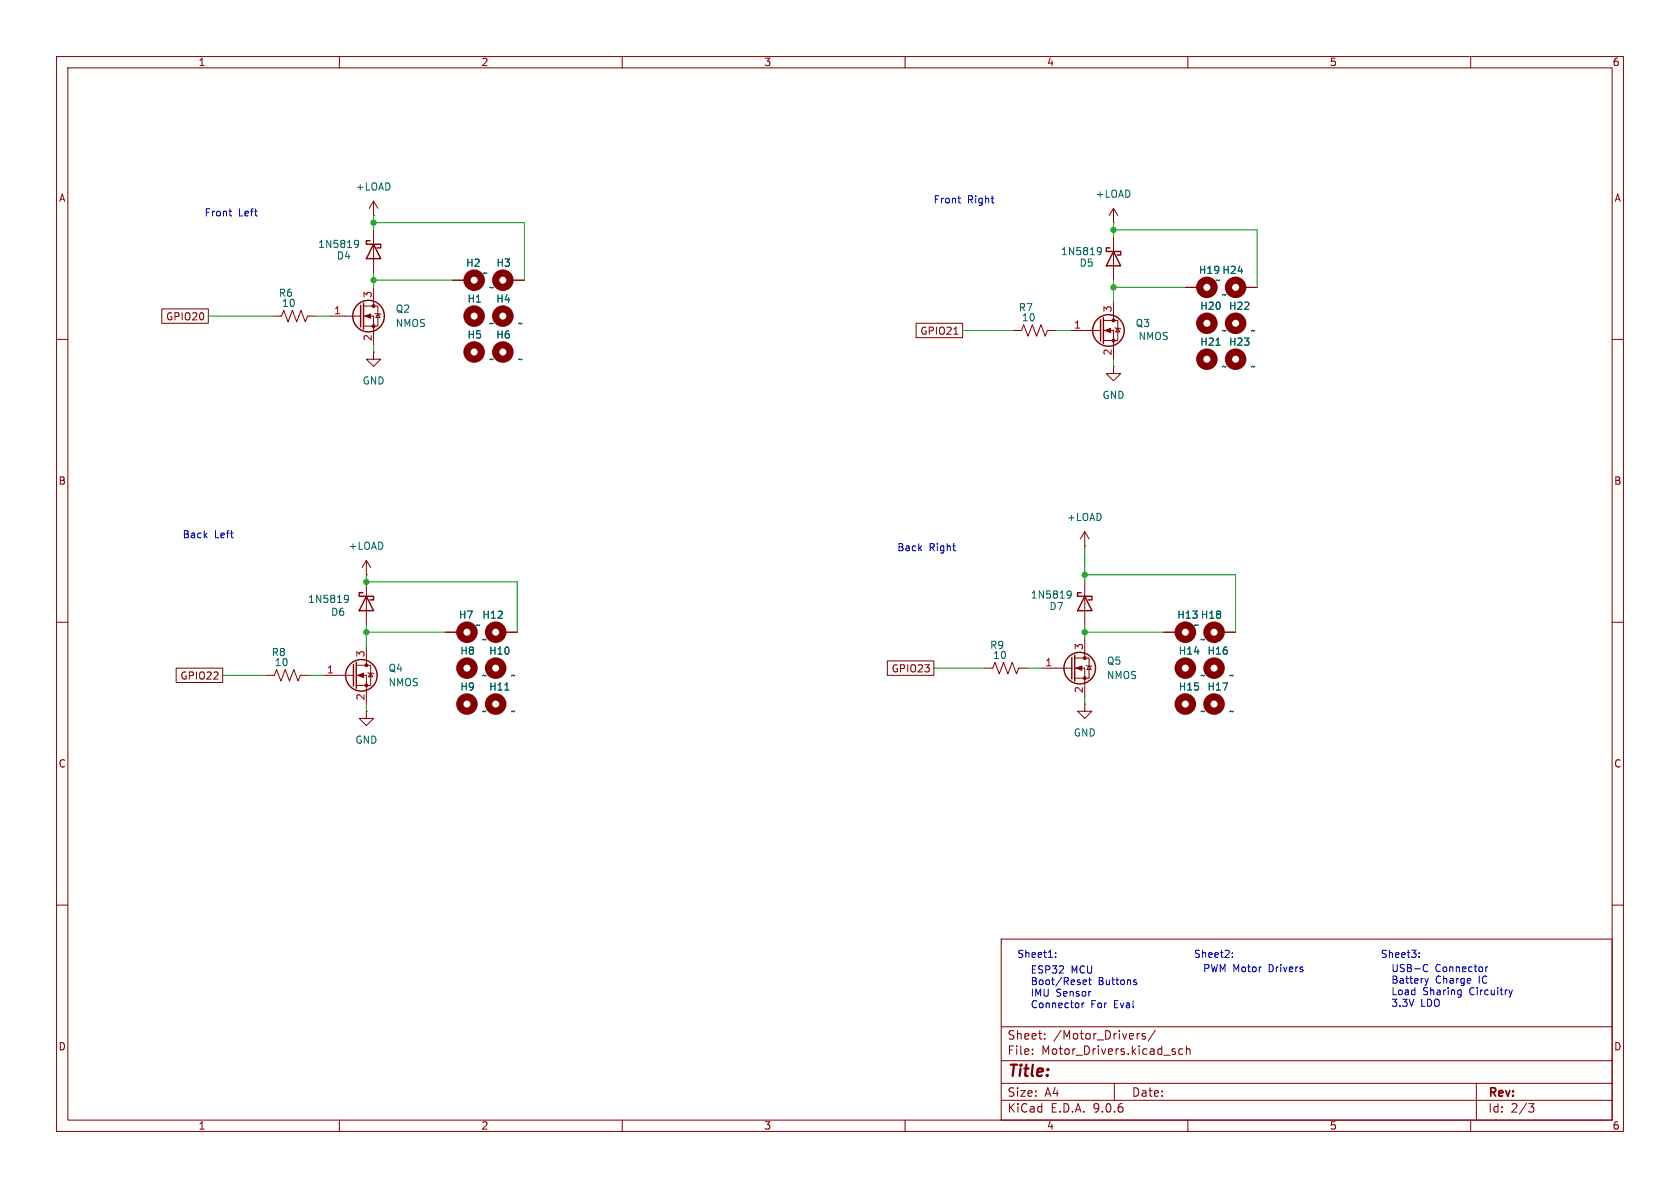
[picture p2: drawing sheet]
<svg xmlns="http://www.w3.org/2000/svg" width="297mm" height="210mm" viewBox="0 0 297 210" stroke-linecap="round" stroke-linejoin="round" font-family="sans-serif">
<g fill="none" stroke="#840000" stroke-width=".18">
<path d="M10 10h277v190h-277zM12 12h273v186h-273zM60 10v2M110 10v2M160 10v2M210 10v2M260 10v2M66 38.1h.1M66 35.6v2.5M66 35.6l-.7 1.2M66 35.6l.8 1.2M196.8 39.4h.1"/>
<path d="M196.8 36.8v2.6M196.8 36.8l-.7 1.3M196.8 36.8l.8 1.3M28.6 54.6h8.2v2.6h-8.2zM48.3 55.9h1.5l.4-1 .7 2 .8-2 .8 2 .7-2 .8 2 .4-1h1.5M58.4 55.9h5.4M64.3 54.1h2.5v3.6h-2.5M64.3 55.9h1.7v5.1M66 40.6v7.7M66 50.8v3.3M66.3 55.4l.1 .1h.8l.1 .1M66.8 55.5l.4 .6h-.8z"/>
<path d="M80 49.5h2.5M90.2 49.5h2.5M162 57.1h8.2v2.6h-8.2zM168.6 59.1h.8M179.1 58.4h1.5l.4-1 .7 2 .8-2 .8 2 .7-2 .8 2 .4-1h1.5M189.2 58.4h5.4M195.1 56.6h2.5v3.6h-2.5M195.1 58.4h1.7v5.1M196.8 41.9v7.6M196.8 53.3v3.3M197.1 57.9l.1 .1h.8l.1 .2M197.6 58l.4 .7h-.8z"/>
<path d="M209.5 50.8h2.6M219.7 50.8h2.5M10 60h2M66 62.2v1.3h1.3l-1.3 1.3-1.2-1.3h1.2M66 62.2h.1M196.8 64.8v1.2h1.3l-1.3 1.3-1.2-1.3h1.2M196.8 64.8h.1M285 60h2M64.8 99.1v2.5M64.8 99.1l-.8 1.2M64.8 99.1l.7 1.2M191.8 96.5h.1"/>
<path d="M191.8 94v2.5M191.8 94l-.8 1.3M191.8 94l.7 1.3M10 110h2M31.1 118.1h8.3v2.6h-8.3zM47 119.4h1.5l.4-1 .8 2 .7-2 .8 2 .7-2 .8 2 .4-1h1.5M57.1 119.4h5.4M63 117.6h2.5v3.6h-2.5M63 119.4h1.8v5.1M64.8 101.6h.1M64.8 102.9v7.6M64.8 114.3v3.3"/>
<path d="M65 118.9l.2 .1h.7l.1 .1M65.5 119l.4 .6h-.7zM78.7 111.8h2.6M88.9 111.8h2.5M156.9 116.8h8.2v2.6h-8.2zM174 118.1h1.5l.4-1 .8 2 .7-2 .8 2 .7-2 .8 2 .4-1h1.5M184.1 118.1h5.4M190 116.3h2.5v3.6h-2.5M190 118.1h1.8v5.1M191.8 102.9v7.6M191.8 113v3.3M192 117.6l.2 .1h.7l.1 .2"/>
<path d="M192.5 117.7l.4 .7h-.7zM205.7 111.8h2.6M215.9 111.8h2.5M285 110h2M64.8 125.7v1.3h1.2l-1.2 1.3-1.3-1.3h1.3M64.8 125.7h.1M191.8 124.5v1.2h1.2l-1.2 1.3-1.3-1.3h1.3M191.8 124.5h.1M10 160h2M177 166h108v32h-108zM285 160h2M60 198v2"/>
<path d="M110 198v2M160 198v2M177 194.5h108M177 191.5h108M177 187.5h108M177 181.5h108M182.5 186.3v.1M182.5 185.5v.1M184.7 183.6v.1M184.7 182.8v.1M197 191.5v3M201.5 182.7l-.3 .1"/>
<path d="M202.5 182.8l-.4-.1-.2 .2 .1 .2 .5 .2v.3h-.6M204.2 182.1l-1.2 2M207.6 185.9l.2 .2-.2 .3M207.6 185.4l.1 .1M209.1 185.5l-.4-.1-.3 .3v.4l.1 .2h.6M209.7 185.5l.3-.1 .3 .1 .1 .9M209.7 184.9v1.5M210 198v2M260 198v2M261 191.5v6.5M270.2 195.1h1l-.5 .6 .4 .1 .1 .5-.3 .3h-.4"/>
</g>
<g fill="none" stroke="#840000" stroke-width="1.3">
<circle cx="83.8" cy="55.9" r="1.27"/>
<circle cx="83.8" cy="49.5" r="1.27"/>
<circle cx="88.9" cy="55.9" r="1.27"/>
<circle cx="88.9" cy="49.5" r="1.27"/>
<circle cx="213.4" cy="50.8" r="1.27"/>
<circle cx="213.4" cy="57.1" r="1.27"/>
<circle cx="218.4" cy="50.8" r="1.27"/>
<circle cx="218.4" cy="57.1" r="1.27"/>
<circle cx="83.8" cy="62.2" r="1.27"/>
<circle cx="88.9" cy="62.2" r="1.27"/>
<circle cx="213.4" cy="63.5" r="1.27"/>
<circle cx="218.4" cy="63.5" r="1.27"/>
<circle cx="82.5" cy="118.1" r="1.27"/>
<circle cx="82.5" cy="111.8" r="1.27"/>
<circle cx="87.6" cy="118.1" r="1.27"/>
<circle cx="87.6" cy="111.8" r="1.27"/>
<circle cx="209.5" cy="118.1" r="1.27"/>
<circle cx="209.5" cy="111.8" r="1.27"/>
<circle cx="214.6" cy="118.1" r="1.27"/>
<circle cx="214.6" cy="111.8" r="1.27"/>
<circle cx="82.5" cy="124.5" r="1.27"/>
<circle cx="87.6" cy="124.5" r="1.27"/>
<circle cx="209.5" cy="124.5" r="1.27"/>
<circle cx="214.6" cy="124.5" r="1.27"/>
</g>
<g fill="none" stroke="#840000" stroke-width=".25">
<path d="M63.8 54v3.8M64.3 53.6v4.6M65.4 42.5h-.6v.7h2.5v.6h-.6M66 43.2l1.3 2.5h-2.5zM194.6 56.5v3.8M195.1 56.1v4.6M196.2 43.8h-.6v.7h2.5v.6h-.6M196.8 44.5l1.3 2.5h-2.5zM62.5 117.5v3.8M63 117.1v4.6M64.1 104.8h-.6v.6h2.5v.6h-.6M64.8 105.4l1.2 2.6h-2.5z"/>
<path d="M189.5 116.2v3.8M190 115.8v4.6M191.1 104.8h-.6v.6h2.5v.6h-.6M191.8 105.4l1.2 2.6h-2.5z"/>
<circle cx="65.2" cy="55.9" r="2.79"/>
<circle cx="196" cy="58.4" r="2.79"/>
<circle cx="63.9" cy="119.4" r="2.79"/>
<circle cx="190.9" cy="118.1" r="2.79"/>
</g>
<path d="M62.8 42.6l.3-.1 .2 .1a.84 .84 0 0 1-.3 1.2h-.2M63.4 43l-.3 .3-.3-.1M194.1 43.8h.4l.1 .1a.84 .84 0 0 1-.3 1.1h-.2M194.7 44.3l-.2 .2h-.4M215 61h.7M61 105.3l.4-.1 .1 .1a.84 .84 0 0 1-.3 1.2h-.2M61.6 105.8l-.2 .2h-.4M188.8 104.5h.3l.2 .1a.84 .84 0 0 1-.3 1.1h-.2M189.4 105l-.3 .3-.3-.1M89.3 122h.7" fill="none" stroke="#006464" stroke-width=".18"/>
<g fill="#840000" stroke="#840000" stroke-width=".18">
<path d="M195.3 58.4l1-.4v.8z"/>
<path d="M190.2 118.1l1.1-.4v.8z"/>
<path d="M64.5 55.9l1-.4v.8z"/>
<path d="M63.2 119.4l1.1-.4v.8z"/>
<circle cx="196.8" cy="56.6" r=".25"/>
<circle cx="196.8" cy="60.2" r=".25"/>
<circle cx="191.8" cy="116.3" r=".25"/>
<circle cx="191.8" cy="119.9" r=".25"/>
<circle cx="66" cy="54.1" r=".25"/>
<circle cx="66" cy="57.7" r=".25"/>
<circle cx="64.8" cy="117.6" r=".25"/>
<circle cx="64.8" cy="121.2" r=".25"/>
</g>
<g fill="none" stroke="#009600" stroke-width=".18">
<path d="M66 38.1v2.5M66 39.4h26.7v10.1M196.8 39.4v2.5M36.8 55.9h11.5M55.9 55.9h2.5M66 48.3v2.5M66 49.5h14M170.2 58.4h8.9M186.7 58.4h2.5M196.8 49.5v3.8M196.8 40.6h25.4v10.2M196.8 50.8h12.7"/>
<path d="M66 61v1.2M196.8 63.5v1.3M191.8 96.5v6.4M39.4 119.4h7.6M54.6 119.4h2.5M64.8 101.6v1.3h26.6v8.9M64.8 110.5v3.8M64.8 111.8h13.9M165.1 118.1h8.9M181.6 118.1h2.5M191.8 111.8h13.9M191.8 110.5v2.5"/>
<path d="M191.8 101.6h26.6v10.2M64.8 124.5v1.2M191.8 123.2v1.3"/>
</g>
<g fill="none" stroke="#0000c2" stroke-width=".18">
<path d="M40.5 37.3h.5M40.7 38.1l.3 .1M169.3 35h.5M169.6 35.8l.2 .1M186.6 169.1v.1M186.6 168.5v.1M191.3 177.3v.8M191.5 173.6l.6-.1-.1-.2-.3-.1-.2 .2v.6h.5M191.7 177.3l-.4 .2M192.4 173.2h.5M192.6 172.8v1.1l.3 .2M200.6 173.6l.3 .1 .1 .2-.2 .2h-.3"/>
<path d="M200.6 173.2l.3 .1M217.9 169.1v.1M217.9 168.5v.1M250.9 169.1v.1M250.9 168.5v.1M251.8 170.6l.3-.1 .3 .1M251.9 173l.3 .8M252.2 173.8l-.2 .4M252.4 171.6l-.3 .2-.3-.1M252.5 173l-.3 .8M258.3 175v1l-.2 .3M258.3 175.8h-.4"/>
<path d="M262.7 170.9v.9M263 170.9l-.3 .3M266.8 175l.3 .8M267.1 175.8l-.1 .4M267.4 175l-.3 .8"/>
</g>
<g fill="#009600" stroke="#009600" stroke-width=".18">
<circle cx="66" cy="39.4" r=".46"/>
<circle cx="66" cy="49.5" r=".46"/>
<circle cx="196.8" cy="40.6" r=".46"/>
<circle cx="196.8" cy="50.8" r=".46"/>
<circle cx="64.8" cy="111.8" r=".46"/>
<circle cx="64.8" cy="102.9" r=".46"/>
<circle cx="191.8" cy="111.8" r=".46"/>
<circle cx="191.8" cy="101.6" r=".46"/>
</g>
<text font-size="2.8" fill="#840000" x="178" y="190.9">Title:</text>
<g font-size="2.1" fill="#840000">
<text x="178" y="184">Sheet:</text>
<text x="186.2" y="184">/Motor_Drivers/</text>
<text x="178" y="186.7">File:</text>
<text x="184.1" y="186.7">Motor_Drivers.kicad_sch</text>
<text x="178" y="196.9">KiCad</text>
<text x="178" y="194.1">Size:</text>
<text x="184.7" y="194.1">A4</text>
<text x="185.7" y="196.9">E.D.A.</text>
<text x="193.3" y="196.9">9.0.6</text>
<text x="200" y="194.1">Date:</text>
<text x="263" y="194.3">Rev:</text>
<text x="263" y="196.9">Id:</text>
<text x="267.1" y="196.9">2/3</text>
</g>
<g font-size="1.8" fill="#840000">
<text x="35" y="11.9">1</text>
<text x="85" y="11.9">2</text>
<text x="135" y="11.9">3</text>
<text x="185" y="11.9">4</text>
<text x="235" y="11.9">5</text>
<text x="285" y="11.9">6</text>
<text x="10.3" y="35.9">A</text>
<text x="285.3" y="35.9">A</text>
<text x="29.3" y="56.8">GPIO20</text>
<text x="162.6" y="59.4">GPIO21</text>
<text x="10.3" y="85.9">B</text>
<text x="285.3" y="85.9">B</text>
<text x="157.5" y="119.1">GPIO23</text>
<text x="31.8" y="120.3">GPIO22</text>
<text x="10.3" y="135.9">C</text>
<text x="285.3" y="135.9">C</text>
<text x="10.3" y="185.9">D</text>
<text x="285.3" y="185.9">D</text>
<text x="35" y="199.9">1</text>
<text x="85" y="199.9">2</text>
<text x="135" y="199.9">3</text>
<text x="185" y="199.9">4</text>
<text x="235" y="199.9">5</text>
<text x="285" y="199.9">6</text>
</g>
<g font-size="1.8" fill="#006464">
<text x="62.8" y="33.9">+LOAD</text>
<text x="193.6" y="35.2">+LOAD</text>
<text x="56.1" y="44">1N5819</text>
<text x="59.4" y="46.1">D4</text>
<text x="82.3" y="47.3">H2</text>
<text x="87.7" y="47.3">H3</text>
<text x="187.5" y="45.3">1N5819</text>
<text x="190.8" y="47.3">D5</text>
<text x="49.2" y="52.7">R6</text>
<text x="82.6" y="53.7">H1</text>
<text x="85.2" y="49.1">~</text>
<text x="86.4" y="51.7">~</text>
<text x="87.6" y="53.7">H4</text>
<text x="211.8" y="48.6">H19 H24</text>
<text x="214.8" y="50.4">~</text>
<text x="215.9" y="52.9">~</text>
<text x="49.7" y="54.5">10</text>
<text x="69.9" y="58">NMOS</text>
<text x="69.9" y="55.5">Q2</text>
<text x="86.4" y="58">~</text>
<text x="91.4" y="58">~</text>
<text x="180" y="55.2">R7</text>
<text x="180.6" y="57">10</text>
<text x="200.7" y="58">Q3</text>
<text x="212.1" y="55">H20</text>
<text x="215.9" y="59.3">~</text>
<text x="217.2" y="55">H22</text>
<text x="221" y="59.3">~</text>
<text x="82.6" y="60">H5</text>
<text x="86.4" y="64.4">~</text>
<text x="87.6" y="60">H6</text>
<text x="91.4" y="64.4">~</text>
<text x="201.2" y="60.3">NMOS</text>
<text x="212.1" y="61.3">H21</text>
<text x="215.9" y="65.6">~</text>
<text x="217.2" y="61.3">H23</text>
<text x="221" y="65.6">~</text>
<text x="64" y="68.2">GND</text>
<text x="194.8" y="70.7">GND</text>
<text x="188.5" y="92.3">+LOAD</text>
<text x="61.5" y="97.4">+LOAD</text>
<text x="54.4" y="106.8">1N5819</text>
<text x="182.1" y="106">1N5819</text>
<text x="58.4" y="109.1">D6</text>
<text x="81" y="109.6">H7</text>
<text x="84" y="111.4">~</text>
<text x="85.1" y="113.9">~</text>
<text x="85.2" y="109.6">H12</text>
<text x="185.4" y="108.1">D7</text>
<text x="208" y="109.6">H13 H18</text>
<text x="211" y="111.4">~</text>
<text x="212.1" y="113.9">~</text>
<text x="47.9" y="116.2">R8</text>
<text x="48.5" y="118">10</text>
<text x="68.6" y="119">Q4</text>
<text x="81.3" y="115.9">H8</text>
<text x="86.4" y="115.9">H10</text>
<text x="174.9" y="114.9">R9</text>
<text x="175.5" y="116.7">10</text>
<text x="195.6" y="117.7">Q5</text>
<text x="208.3" y="115.9">H14</text>
<text x="213.4" y="115.9">H16</text>
<text x="68.6" y="121.5">NMOS</text>
<text x="81.3" y="122.3">H9</text>
<text x="85.1" y="120.2">~</text>
<text x="86.4" y="122.3">H11</text>
<text x="90.2" y="120.2">~</text>
<text x="195.6" y="120.2">NMOS</text>
<text x="208.3" y="122.3">H15</text>
<text x="212.1" y="120.2">~</text>
<text x="213.4" y="122.3">H17</text>
<text x="217.2" y="120.2">~</text>
<text x="62.7" y="131.7">GND</text>
<text x="85.1" y="126.6">~</text>
<text x="90.2" y="126.6">~</text>
<text x="189.7" y="130.4">GND</text>
<text x="212.1" y="126.6">~</text>
<text x="217.2" y="126.6">~</text>
</g>
<g font-size="1.8" fill="#0000c2">
<text x="36.1" y="38.5">Front</text>
<text x="42.1" y="38.5">Left</text>
<text x="165" y="36.2">Front</text>
<text x="171" y="36.2">Right</text>
<text x="32.2" y="95.4">Back</text>
<text x="37.9" y="95.4">Left</text>
<text x="158.5" y="97.6">Back</text>
<text x="164.2" y="97.6">Right</text>
<text x="179.7" y="169.5">Sheet1:</text>
<text x="182.1" y="172.3">ESP32</text>
<text x="189.3" y="172.3">MCU</text>
<text x="211" y="169.5">Sheet2:</text>
<text x="212.6" y="172.1">PWM Motor</text>
<text x="224.4" y="172.1">Drivers</text>
<text x="244" y="169.5">Sheet3:</text>
<text x="245.9" y="172">USB-C</text>
<text x="253.7" y="172">Connector</text>
<text x="182.1" y="174.3">Boot/Reset</text>
<text x="182.1" y="176.4">IMU</text>
<text x="182.1" y="178.4">Connector</text>
<text x="186.7" y="176.4">Sensor</text>
<text x="192.8" y="178.4">For</text>
<text x="194.1" y="174.3">Buttons</text>
<text x="197" y="178.4">Eval</text>
<text x="245.9" y="174.1">Battery</text>
<text x="245.9" y="176.1">Load</text>
<text x="245.9" y="178.2">3.3V</text>
<text x="251.2" y="178.2">LDO</text>
<text x="251.5" y="176.1">Sharing</text>
<text x="253.8" y="174.1">Charge</text>
<text x="259.9" y="176.1">Circuitry</text>
<text x="261.5" y="174.1">IC</text>
</g>
<g font-size="1.8" fill="#a90000">
<text x="65.8" y="52.8" transform="rotate(-90 65.8 52.8)">3</text>
<text x="59" y="55.6">1</text>
<text x="189.8" y="58.2">1</text>
<text x="196.6" y="55.3" transform="rotate(-90 196.6 55.3)">3</text>
<text x="65.8" y="60.4" transform="rotate(-90 65.8 60.4)">2</text>
<text x="196.6" y="62.9" transform="rotate(-90 196.6 62.9)">2</text>
<text x="57.7" y="119.1">1</text>
<text x="64.5" y="116.3" transform="rotate(-90 64.5 116.3)">3</text>
<text x="184.7" y="117.9">1</text>
<text x="191.5" y="115" transform="rotate(-90 191.5 115)">3</text>
<text x="64.5" y="123.9" transform="rotate(-90 64.5 123.9)">2</text>
<text x="191.5" y="122.6" transform="rotate(-90 191.5 122.6)">2</text>
</g>
</svg>
